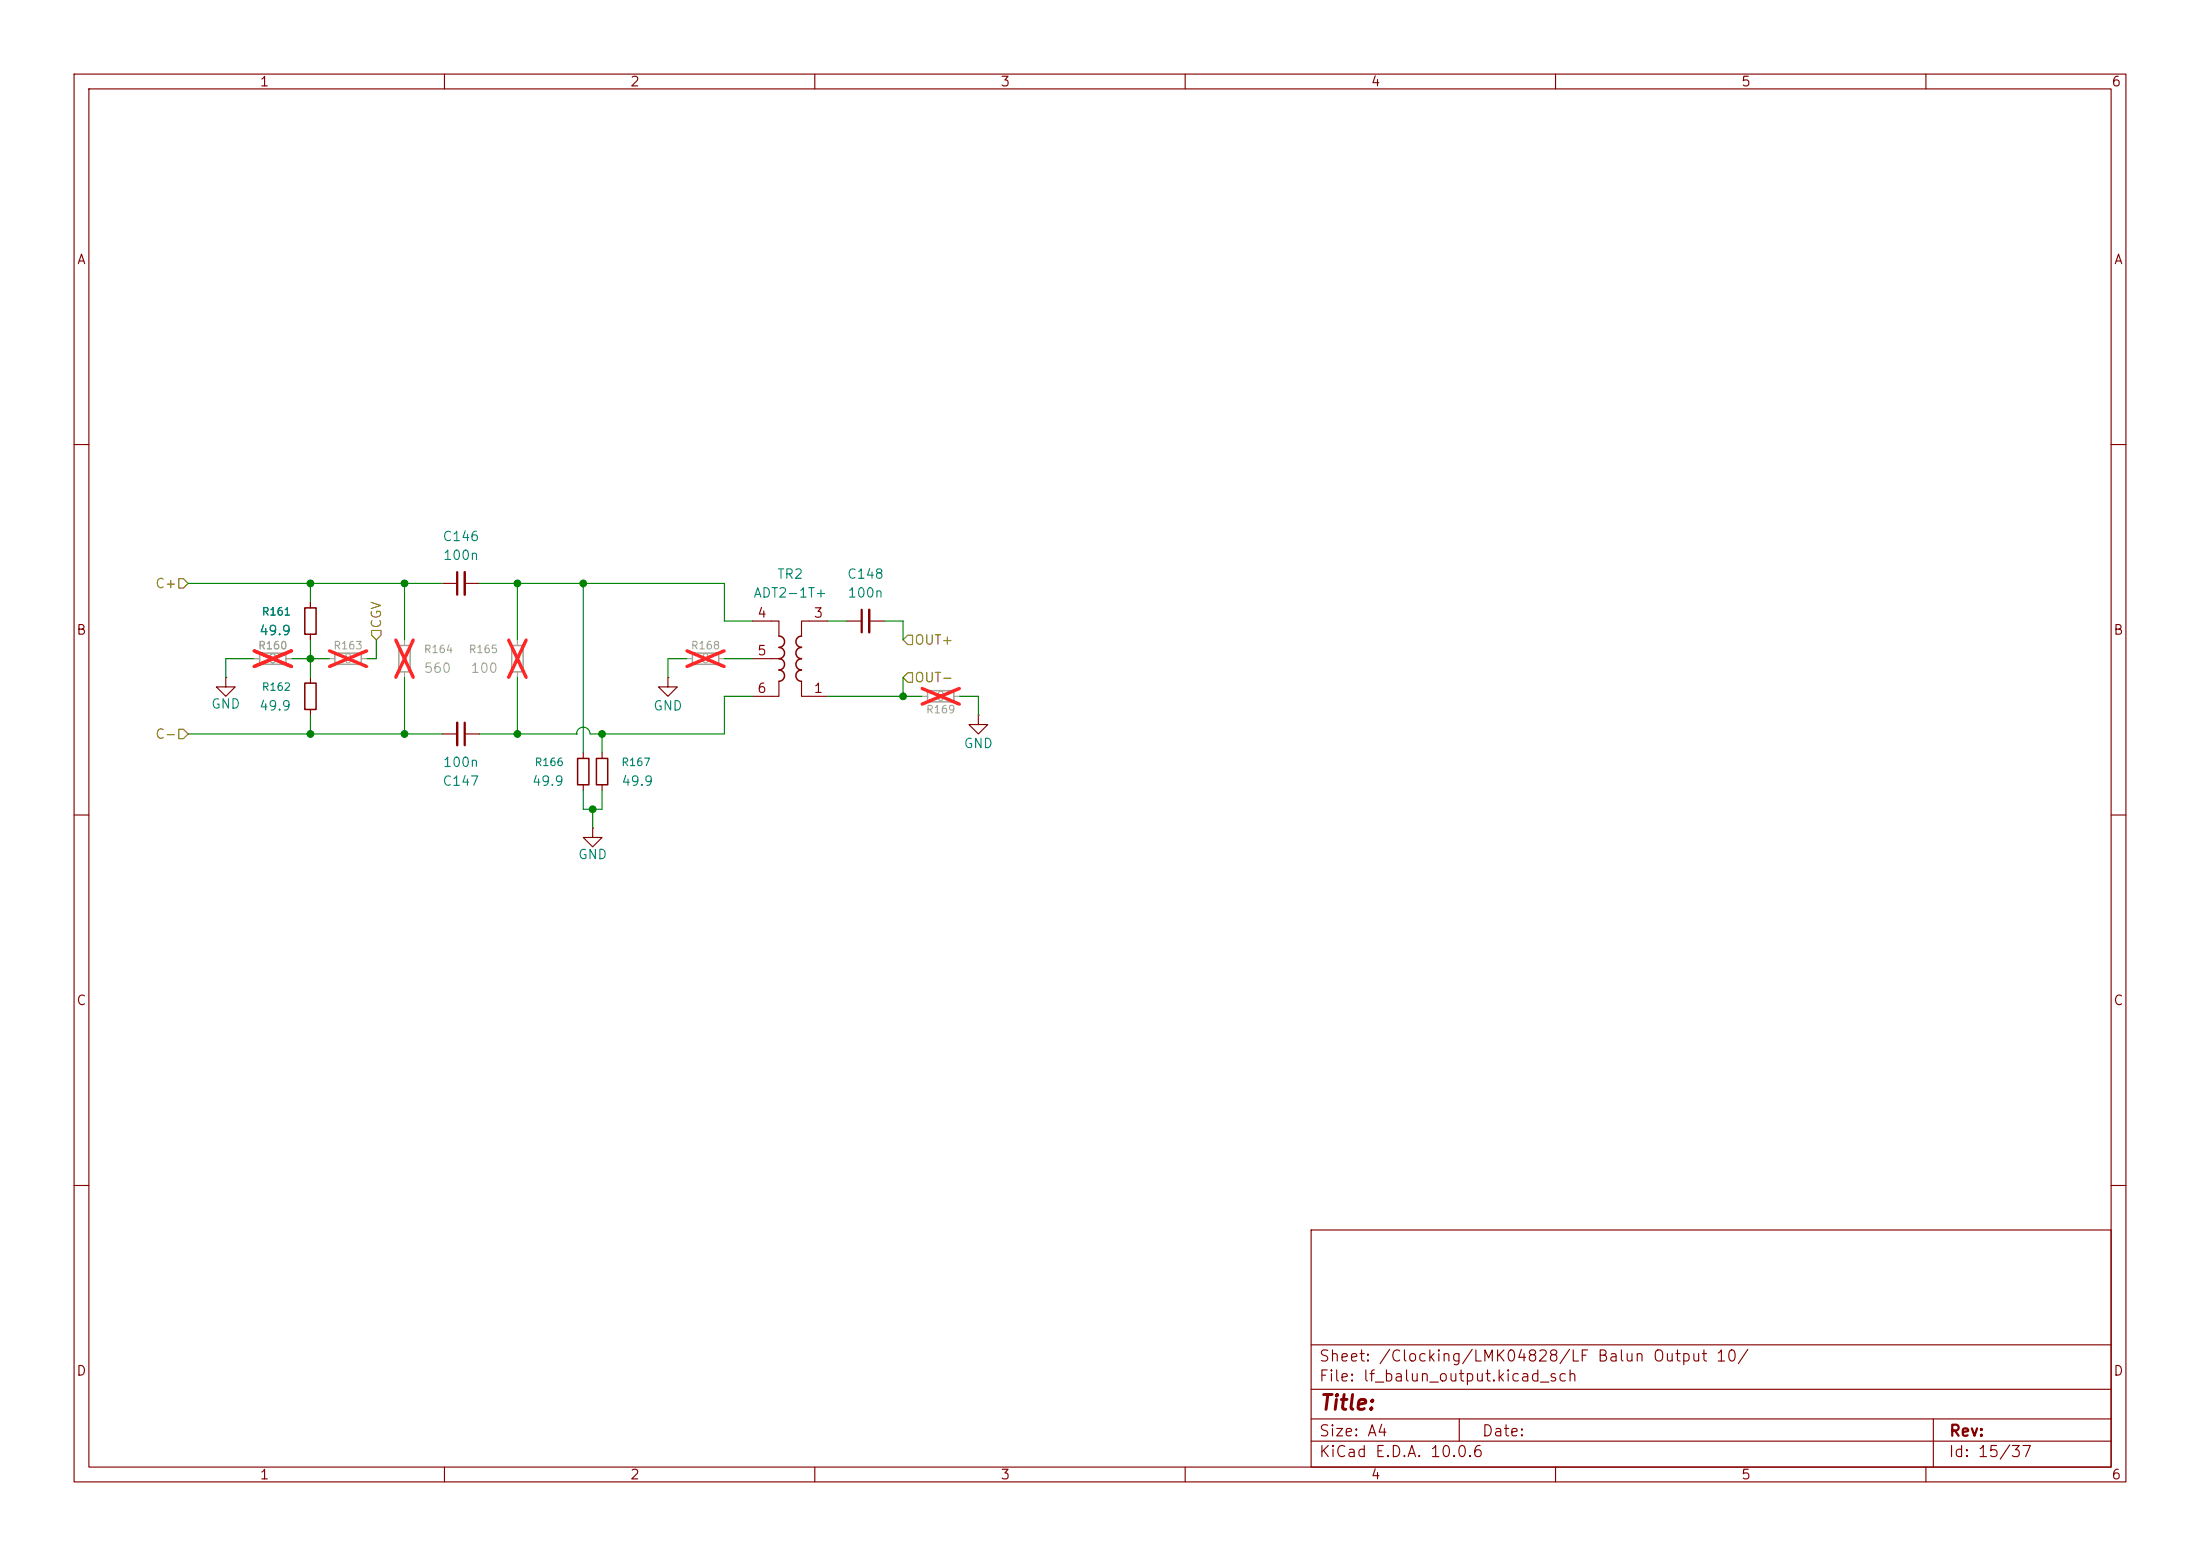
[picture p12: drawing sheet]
<svg xmlns="http://www.w3.org/2000/svg" width="297mm" height="210mm" viewBox="0 0 297 210" stroke-linecap="round" stroke-linejoin="round" font-family="sans-serif">
<g fill="none" stroke="#840000" stroke-width=".15">
<path d="M10 10h277v190h-277zM12 12h273v186h-273zM60 10v2M110 10v2M160 10v2M210 10v2M260 10v2M10 60h2M59.7 78.7h2M62.7 78.7h2.1M285 60h2M30.5 91.4v1.3h1.2l-1.2 1.3-1.3-1.3h1.3"/>
<path d="M30.5 91.4h.1M41.9 81.3v.7M41.9 85.6v.8M41.9 91.4v.8M41.9 95.8v.7M59.7 99.1h2M62.7 99.1h2.1M90.2 91.4v1.3h1.2l-1.2 1.3-1.3-1.3h1.3M90.2 91.4h.1M101.6 83.8h3.6v2.1M101.6 88.9h3.8M105.2 91.9v2.1h-3.6"/>
<path d="M108.2 91.9v2.1h3.6M111.8 83.8h-3.6v2.1M114.3 83.8h2M117.3 83.8h2.1M132.1 96.5v1.3h-1.3l1.3 1.3 1.2-1.3h-1.2M132.1 96.5h.1M10 110h2M78.7 101.6v.8M78.7 105.9v.8M80 111.8v1.2h1.3l-1.3 1.3-1.3-1.3h1.3M80 111.8h.1M81.3 101.6v.8"/>
<path d="M81.3 105.9v.8M285 110h2M10 160h2M177 166h108v32h-108zM285 160h2M60 198v2M110 198v2M160 198v2M177 194.5h108M177 191.5h108M177 187.5h108M177 181.5h108"/>
<path d="M197 191.5v3M210 198v2M260 198v2M261 191.5v6.5"/>
</g>
<path d="M61.7 77.2v3.1M62.7 97.5v3.1M116.3 82.3v3" fill="none" stroke="#840000" stroke-width=".3"/>
<path d="M62.7 77.2v3.1M61.7 97.5v3.1M117.3 82.3v3" fill="none" stroke="#840000" stroke-width=".33"/>
<path d="M35.1 88.1h3.5v1.6h-3.5zM45.2 88.1h3.6v1.6h-3.6zM53.8 87.1h1.6v3.6h-1.6zM69.1 87.1h1.5v3.6h-1.5zM93.5 88.1h3.5v1.6h-3.5zM125.2 93.2h3.6v1.5h-3.6z" fill="none" stroke="#a1a1a1" stroke-width=".2"/>
<path d="M34.3 88.9h.8M38.6 88.9h.8M44.4 88.9h.8M48.8 88.9h.7M54.6 86.4v.7M54.6 90.7v.7M69.8 86.4v.7M69.8 90.7v.7M92.7 88.9h.8M97 88.9h.8M124.5 94h.7M128.8 94h.7" fill="none" stroke="#a1a1a1" stroke-width=".15"/>
<path d="M34.3 87.8l5 2.2M39.3 87.8l-5 2.2M44.5 87.8l5 2.2M49.5 87.8l-5 2.2M53.4 86.4l2.4 5M55.8 86.4l-2.4 5M68.7 86.4l2.3 5M71 86.4l-2.3 5M92.7 87.8l5.1 2.2M97.8 87.8l-5.1 2.2M124.5 92.9l5 2.1M129.5 92.9l-5 2.1" fill="none" stroke="#ff2626" stroke-width=".46"/>
<path d="M41.1 92.2h1.6v3.6h-1.6zM41.1 82h1.6v3.6h-1.6zM105.2 85.8a.77 .77 0 0 1 .7 .8 .77 .77 0 0 1-.7 .8 .76 .76 0 0 1 .7 .7 .76 .76 0 0 1-.7 .8 .76 .76 0 0 1 .7 .8 .76 .76 0 0 1-.7 .7 .76 .76 0 0 1 .7 .8 .76 .76 0 0 1-.7 .7M108.2 85.9a.76 .76 0 0 0-.7 .7 .76 .76 0 0 0 .7 .8 .77 .77 0 0 0-.8 .7 .77 .77 0 0 0 .8 .8 .76 .76 0 0 0-.8 .8 .76 .76 0 0 0 .8 .7 .77 .77 0 0 0-.8 .8 .77 .77 0 0 0 .8 .8M78 102.4h1.5v3.5h-1.5zM80.5 102.4h1.5v3.5h-1.5z" fill="none" stroke="#840000" stroke-width=".2"/>
<path d="M24.1 78.1h.7l.6 .6-.6 .7h-.7zM24.1 98.4h.7l.6 .7-.6 .6h-.7zM50.2 85.1h1.2v.6l-.6 .7-.6-.7zM122.6 85.7h.6v1.3h-.6l-.7-.6zM122.6 90.8h.6v1.3h-.6l-.7-.7z" fill="none" stroke="#848400" stroke-width=".15"/>
<g fill="none" stroke="#008400" stroke-width=".15">
<path d="M25.4 78.7h34.3M41.9 78.7v2.6M54.6 78.7v7.7M64.8 78.7h33v5.1h3.8M69.8 78.7v7.7M78.7 78.7v22.9M25.4 99.1h34.3M34.3 88.9h-3.8v2.5M39.4 88.9h5M41.9 86.4v5M41.9 96.5v2.6M50.8 86.4v2.5h-1.3"/>
<path d="M54.6 91.4v7.7M64.8 99.1h13M69.8 91.4v7.7M77.8 99.1h.1M81.3 99.1v2.5M92.7 88.9h-2.5v2.5M97.8 88.9h3.8M101.6 94h-3.8v5.1h-18.1a.91 .91 0 0 0-1-1 .91 .91 0 0 0-.9 1M111.8 83.8h2.5M111.8 94h12.7M119.4 83.8h2.5v2.6M121.9 91.4v2.6"/>
<path d="M129.5 94h2.6v2.5M78.7 106.7v2.5h2.6v-2.5M80 109.2v2.6"/>
</g>
<g fill="#008400" stroke="#008400" stroke-width=".14">
<circle cx="54.6" cy="78.7" r=".46"/>
<circle cx="54.6" cy="99.1" r=".46"/>
<circle cx="41.9" cy="78.7" r=".46"/>
<circle cx="69.8" cy="78.7" r=".46"/>
<circle cx="41.9" cy="88.9" r=".46"/>
<circle cx="41.9" cy="99.1" r=".46"/>
<circle cx="69.8" cy="99.1" r=".46"/>
<circle cx="81.3" cy="99.1" r=".46"/>
<circle cx="78.7" cy="78.7" r=".46"/>
<circle cx="121.9" cy="94" r=".46"/>
<circle cx="80" cy="109.2" r=".46"/>
</g>
<text font-size="2" fill="#840000" x="178" y="190.8">Title:</text>
<g font-size="1.5" fill="#840000">
<text x="178" y="184.1">Sheet: /Clocking/LMK04828/LF Balun Output 10/</text>
<text x="178" y="186.8">File: lf_balun_output.kicad_sch</text>
<text x="178" y="197">KiCad E.D.A. 10.0.6</text>
<text x="178" y="194.2">Size: A4</text>
<text x="200" y="194.2">Date:</text>
<text x="263" y="197">Id: 15/37</text>
<text x="263" y="194.2">Rev:</text>
</g>
<g font-size="1.3" fill="#840000">
<text x="35" y="12">1</text>
<text x="85" y="12">2</text>
<text x="135" y="12">3</text>
<text x="185" y="12">4</text>
<text x="235" y="12">5</text>
<text x="285" y="12">6</text>
<text x="10.3" y="36">A</text>
<text x="285.3" y="36">A</text>
<text x="102.1" y="83.7">4</text>
<text x="109.8" y="83.7">3</text>
<text x="10.2" y="86">B</text>
<text x="102.1" y="88.8">5</text>
<text x="285.2" y="86">B</text>
<text x="102.1" y="93.8">6</text>
<text x="109.8" y="93.8">1</text>
<text x="10.2" y="136">C</text>
<text x="285.2" y="136">C</text>
<text x="10.2" y="186">D</text>
<text x="285.2" y="186">D</text>
<text x="35" y="200">1</text>
<text x="85" y="200">2</text>
<text x="135" y="200">3</text>
<text x="185" y="200">4</text>
<text x="235" y="200">5</text>
<text x="285" y="200">6</text>
</g>
<g font-size="1.3" fill="#008484">
<text x="59.7" y="73.4">C146</text>
<text x="59.7" y="75.9">100n</text>
<text x="101.6" y="81">ADT2-1T+</text>
<text x="104.8" y="78.4">TR2</text>
<text x="114.3" y="78.4">C148</text>
<text x="114.3" y="81">100n</text>
<text x="34.9" y="86.1">49.9</text>
<text x="28.4" y="96">GND</text>
<text x="34.9" y="96.2">49.9</text>
<text x="88.1" y="96.2">GND</text>
<text x="130" y="101.3">GND</text>
<text x="59.6" y="106.4">C147</text>
<text x="59.7" y="103.8">100n</text>
<text x="71.7" y="106.4">49.9</text>
<text x="83.8" y="106.4">49.9</text>
<text x="77.9" y="116.3">GND</text>
</g>
<g font-size="1.3" fill="#848400">
<text x="20.9" y="79.7">C+</text>
<text x="51.8" y="84.9" transform="rotate(-90 51.8 84.9)">CGV</text>
<text x="123.4" y="87.3">OUT+</text>
<text x="123.4" y="92.4">OUT-</text>
<text x="20.9" y="100">C-</text>
</g>
<g font-size="1.3" fill="#a1a1a1">
<text x="36.1" y="89.9">0</text>
<text x="46.3" y="89.9">0</text>
<text x="94.5" y="89.9">0</text>
<text x="57.1" y="91.1">560</text>
<text x="63.4" y="91.1">100</text>
<text x="126.3" y="94.9">0</text>
</g>
<g font-size="1" fill="#008484">
<text x="35.3" y="83.3">R161</text>
<text x="35.3" y="93.5">R162</text>
<text x="72.1" y="103.6">R166</text>
<text x="83.8" y="103.6">R167</text>
</g>
<g font-size="1" fill="#a1a1a1">
<text x="34.8" y="87.9">R160</text>
<text x="44.9" y="87.9">R163</text>
<text x="57.1" y="88.4">R164</text>
<text x="63.2" y="88.4">R165</text>
<text x="93.2" y="87.9">R168</text>
<text x="124.9" y="96.5">R169</text>
</g>
</svg>
